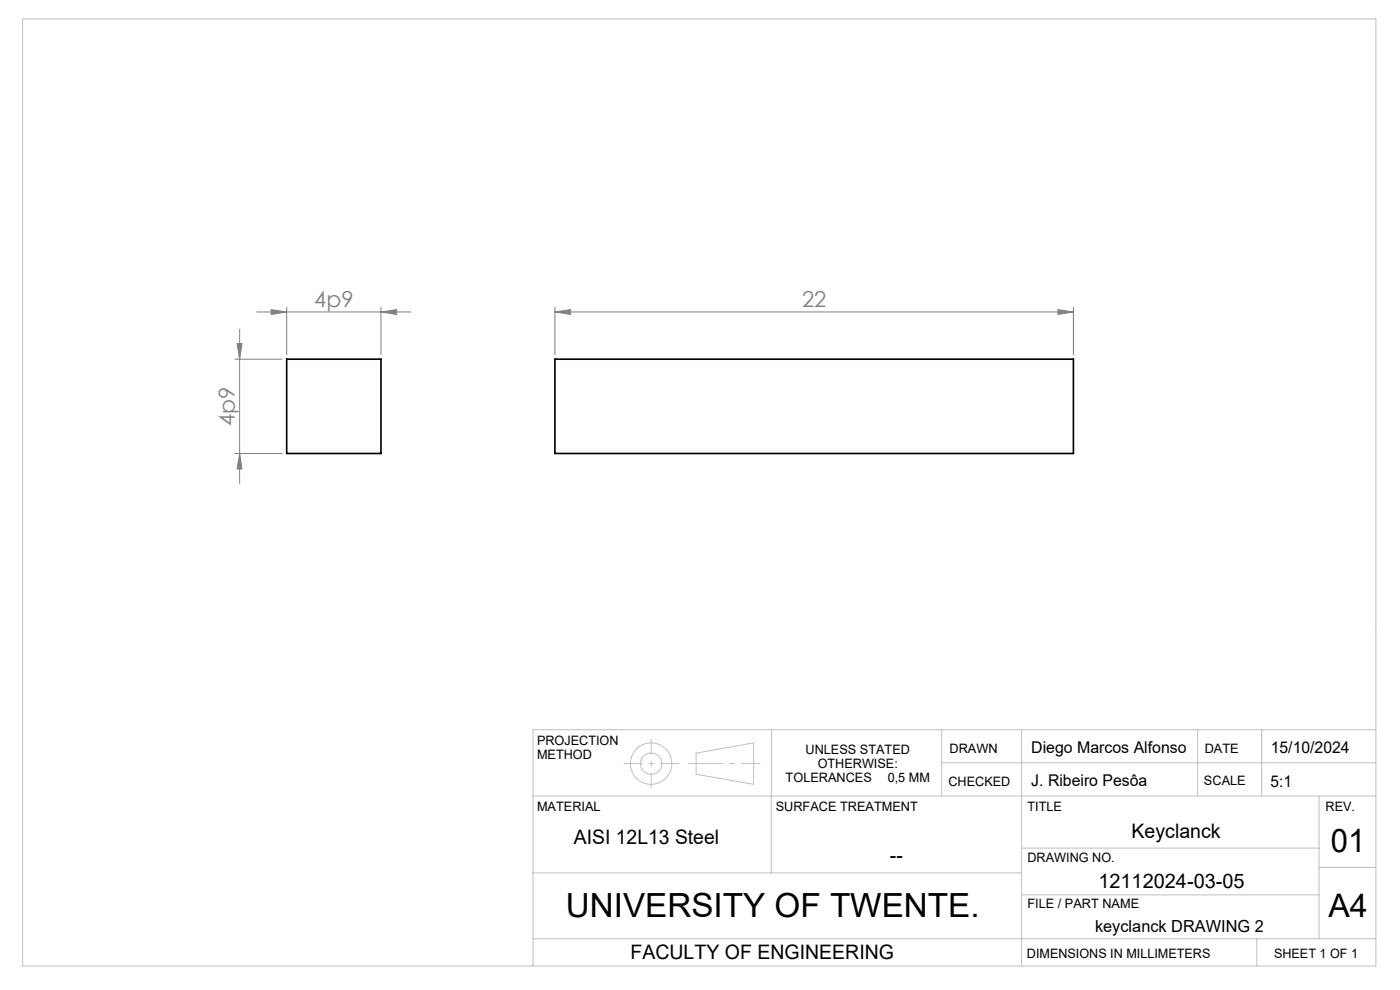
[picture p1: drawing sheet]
<svg xmlns="http://www.w3.org/2000/svg" width="297mm" height="210mm" viewBox="0 0 297 210" stroke-linecap="round" stroke-linejoin="round" font-family="sans-serif">
<path d="M60.8 76.2h20v20h-20zM117.7 76.2h110v20h-110z" fill="none" stroke="#000" stroke-width=".35"/>
<g fill="none" stroke="#808080" stroke-width=".21">
<path d="M49.8 76.2h10M50.3 72.9h1l-.5 3.3zM50.8 69.8v32.7M54.5 66.2h32.7M57.5 65.7l3.3 .5-3.3 .5zM60.8 65.2v10M80.8 66.2l3.3-.5v1zM80.8 65.2v10M117.7 66.2l3.3-.5v1zM117.7 66.2h110M117.7 65.2v10M224.4 65.7l3.3 .5-3.3 .5z"/>
<path d="M227.7 65.2v10M49.8 96.2h10M50.8 96.2l.5 3.3h-1z"/>
</g>
<g fill="none" stroke="#c0c0c0" stroke-width=".21">
<path d="M4.8 4h287.1v200.9h-287.1zM147.7 159.8l12.2-2.2v8.8l-12.2-2.2zM163.7 154.8v14.1M199.8 154.8v14.1M216.7 154.8v50.1M254.1 154.8v14.1M267.7 154.8v14.1M291.9 154.8h-178.8v50.1M113.1 168.9h178.8M163.6 168.9v16.3M199.8 161.8h92.1M216.7 179.9h63.1"/>
<path d="M279.8 168.9v30.2M113.1 185.2h103.6M113.1 199.1h178.8M216.7 189.8h63.1M266.6 199.1v5.8M279.8 184h12.1"/>
<circle cx="138.1" cy="162" r="4.4"/>
<circle cx="138.1" cy="162" r="2.26"/>
</g>
<path d="M138.1 156.7v10.5" fill="none" stroke="#c0c0c0" stroke-width=".21" stroke-dasharray="15.2 1.3 1.3 1.3" stroke-dashoffset="11.9" stroke-linecap="butt"/>
<path d="M132.3 162h11.8" fill="none" stroke="#c0c0c0" stroke-width=".21" stroke-dasharray="15.2 1.3 1.3 1.3" stroke-dashoffset="11.2" stroke-linecap="butt"/>
<path d="M145.9 162h15.4" fill="none" stroke="#c0c0c0" stroke-width=".21" stroke-dasharray="15.2 1.3 1.3 1.3" stroke-dashoffset="7.7" stroke-linecap="butt"/>
<g fill="#808080">
<path d="M80.8 66.2l3.3-.5v1zM57.5 65.7l3.3 .5-3.3 .5z"/>
<path d="M117.7 66.2l3.3-.5v1zM224.4 65.7l3.3 .5-3.3 .5z"/>
<path d="M50.3 72.9h1l-.5 3.3zM50.8 96.2l.5 3.3h-1z"/>
</g>
<text font-size="7.1" x="120" y="194.5">UNIVERSITY OF TWENTE.</text>
<g font-size="6.9">
<text x="282.3" y="180.7">01</text>
<text x="281.8" y="194.5">A4</text>
</g>
<g font-size="4.7" fill="#808080">
<text x="66.7" y="65.2">4p9</text>
<text x="170.2" y="65.2">22</text>
<text x="49.8" y="90.3" transform="rotate(-90 49.8 90.3)">4p9</text>
</g>
<g font-size="4.2">
<text x="121.7" y="179">AISI 12L13 Steel</text>
<text x="240" y="177.7">Keyclanck</text>
<text x="188.8" y="182.9">--</text>
<text x="233" y="188.3">12112024-03-05</text>
<text x="133.8" y="203.4">FACULTY OF ENGINEERING</text>
</g>
<text font-size="3.5" x="232.3" y="197.6">keyclanck DRAWING 2</text>
<g font-size="3.4">
<text x="218.8" y="159.7">Diego Marcos Alfonso</text>
<text x="269.6" y="159.7">15/10/2024</text>
<text x="218.8" y="166.7">J. Ribeiro Pesôa</text>
<text x="269.5" y="166.9">5:1</text>
</g>
<g font-size="2.7">
<text x="113.9" y="158">PROJECTION</text>
<text x="113.9" y="161">METHOD</text>
<text x="170.9" y="159.9">UNLESS STATED</text>
<text x="201.4" y="159.7">DRAWN</text>
<text x="255.6" y="159.6">DATE</text>
<text x="166.7" y="165.9">TOLERANCES</text>
<text x="173.5" y="162.9">OTHERWISE:</text>
<text x="188.3" y="165.9">0,5 MM</text>
<text x="201.2" y="166.6">CHECKED</text>
<text x="255.4" y="166.6">SCALE</text>
<text x="113.9" y="172">MATERIAL</text>
<text x="164.6" y="172">SURFACE TREATMENT</text>
<text x="218" y="172">TITLE</text>
<text x="281.2" y="172">REV.</text>
<text x="218" y="182.9">DRAWING NO.</text>
<text x="218" y="192.7">FILE / PART NAME</text>
<text x="217.9" y="203.2">DIMENSIONS IN MILLIMETERS</text>
<text x="270.3" y="203.2">SHEET 1 OF 1</text>
</g>
</svg>
